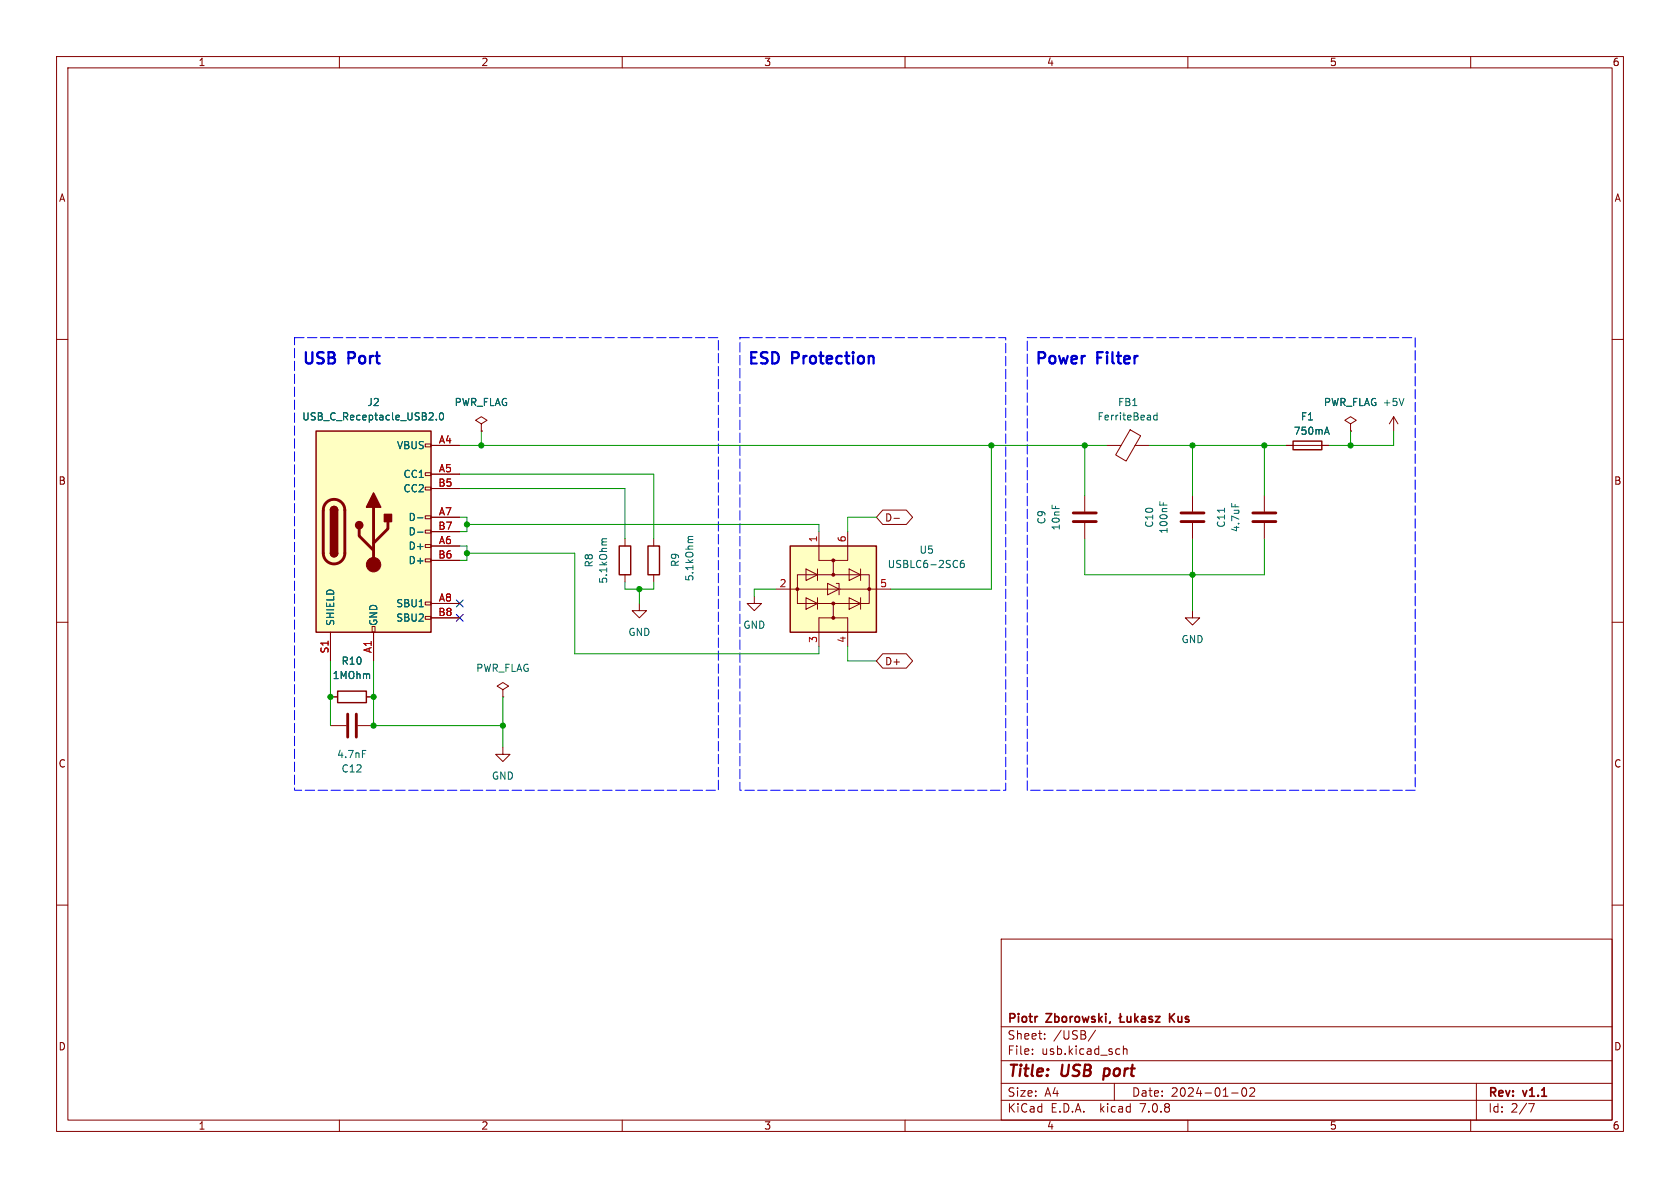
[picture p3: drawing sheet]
<svg xmlns="http://www.w3.org/2000/svg" width="297mm" height="210mm" viewBox="0 0 297 210" stroke-linecap="round" stroke-linejoin="round" font-family="sans-serif">
<g fill="none" stroke="#840000" stroke-width=".18">
<path d="M10 10h277v190h-277zM12 12h273v186h-273zM60 10v2M110 10v2M160 10v2M210 10v2M260 10v2M10 60h2M285 60h2M75.2 78.5h1v.5h-1zM76.2 78.7h5.1M85.1 74.9l1-.6-1-.6-1 .6 1 .6v1.3"/>
<path d="M85.1 76.2h.1M195.6 78.7h2.6M199.8 76l1.9 1-2.6 4.5-1.9-1.1zM200.7 78.7h2.5M227.3 78.7h7.6M238.8 74.9l1-.6-1-.6-1.1 .6 1.1 .6v1.3M238.8 76.2h.1M246.4 73.7l-.8 1.2M246.4 73.7v2.5M246.4 73.7l.7 1.2M75.2 98.8h1v.5h-1zM75.2 96.3h1v.5h-1z"/>
<path d="M75.2 93.7h1v.5h-1zM75.2 91.2h1v.5h-1zM75.2 86.1h1v.5h-1zM75.2 83.6h1v.5h-1zM76.2 83.8h5.1M76.2 96.5h5.1M76.2 91.4h5.1M76.2 86.4h5.1M76.2 99.1h5.1M76.2 94h5.1M110.5 95.3v1.2M115.6 95.3v1.2"/>
<path d="M144.8 94v5.1h2.5M149.9 94v5.1h-2.6v2.5M156.1 90.2h4.1l1.1 1.2-1.1 1.3h-4.1l-1.2-1.3zM158 91.6h1M191.8 87.6v2.8M191.8 92.5v2.8M210.8 87.6v2.8M210.8 92.5v2.8M223.5 87.6v2.8M223.5 92.5v2.8M10 110h2M58.4 111.8v5"/>
<path d="M65.8 110.7h.5v1.1h-.5zM66 111.8v5M75.2 109h1v.5h-1zM75.2 106.4h1v.5h-1zM76.2 106.7h5.1M76.2 109.2h5.1M110.5 101.6v1.3M113 106.7v1.3h1.3l-1.3 1.2-1.2-1.2h1.2M115.6 101.6v1.3M133.3 105.4v1.3h1.3l-1.3 1.3-1.2-1.3h1.2M137.2 104.1h20.3M141 101.6h12.7v5.1h-12.7z"/>
<path d="M142.5 100.6l2 1-2 1zM142.5 105.7l2 1-2 1zM144.5 100.6v2M144.5 105.7v2M146.3 103.1l2 1-2 1.1zM147.3 106.7v2.5h2.6v5.1M147.3 109.2h-2.5v5.1M147.8 103.1h.5v2.1M150.1 100.6l2 1-2 1zM150.1 105.7l2 1-2 1zM152.1 100.6v2M152.1 105.7v2"/>
<path d="M156.1 115.6h4.1l1.1 1.2-1.1 1.3h-4.1l-1.2-1.3zM210.8 108v1.2h1.3l-1.3 1.3-1.3-1.3h1.3M285 110h2M58.4 123.2h1.3M58.4 128.3h2.8M63.2 128.3h2.8M64.8 123.2h1.2M88.9 132.1v1.3h1.3l-1.3 1.2-1.3-1.2h1.3M88.9 121.9l1-.6-1-.6-1 .6 1 .6v1.3M88.9 123.2h.1M10 160h2M285 160h2"/>
<path d="M177 166h108v32h-108zM60 198v2M110 198v2M160 198v2M177 194.5h108M177 191.5h108M177 187.5h108M177 181.5h108M182.5 186.3v.1M182.5 185.5v.1M184.7 183.6v.1M184.7 182.8v.1"/>
<path d="M193.7 182.1l-1.3 2M197 191.5v3M197.8 185.4l.2 .1M198 186.3l-.2 .1M198.6 184.9v1.5M198.6 185.5l.2-.1 .4 .1v.9M210 198v2M217.7 193.2h1.2M219.7 192.4l.2-.1a.81 .81 0 0 1 .6 .6 .81 .81 0 0 1-.3 .8l-.2 .1a.81 .81 0 0 1-.3-1.4zM221 192.4l.5-.1 .2 .1 .1 .3-.9 1.1h.9M260 198v2M261 191.5v6.5"/>
<path d="M270.2 195.1h1l-.6 1.5"/>
</g>
<path d="M195.3 188.9l-.3 2" fill="none" stroke="#840000" stroke-width=".4"/>
<g fill="none" stroke="#840000" stroke-width=".3">
<path d="M198.1 179.2v1.5h.7M198.3 179.7l-.5 .3M199.3 179.7v.9l.4 .1 .2-.2M199.9 179.7v1M200.6 179.2v1.5M201.2 179.7l-.6 .6M201.8 179.8h.6l.1 .9M203.7 179.8l-.4-.1-.2 .2 .1 .2 .5 .2v.3h-.6M204.3 179.7h.8l-.8 1h.8M206.8 179.2v1.5M207 179.8l.6 .9M207.6 179.2l-.8 .8"/>
<path d="M200.8 180.1l.4 .6M202.5 180l-.5 .1a.29 .29 0 0 0-.2 .3 .29 .29 0 0 0 .2 .3l.5-.1"/>
</g>
<path d="M55.9 76.2h20.3v35.6h-20.3zM228.6 78h5.1v1.5h-5.1zM58.4 97.8a.64 .64 0 0 0 .7 .6 .64 .64 0 0 0 .6-.6M58.4 90.2a.64 .64 0 0 1 .7-.7 .64 .64 0 0 1 .6 .7M109.5 96.5h2v5.1h-2zM114.6 96.5h2v5.1h-2zM139.7 96.5h15.2v15.3h-15.2zM59.7 122.2h5.1v2h-5.1z" fill="none" stroke="#840000" stroke-width=".25"/>
<g fill="none" stroke="#006464" stroke-width=".18">
<path d="M77.1 74.1v.1M77.8 73.1l.2-.1a.68 .68 0 0 1 .4 .6 .68 .68 0 0 1-.4 .6l-.2-.1-.1-.3zM204.6 73.5l-.4-.1-.3 .2 .2 .6h.5M204.6 73v1.2M234.3 76.4h.6M234.6 75.5l.4 1.3M248.2 70.4l-.4 1.3M73.8 91.5h1M73.8 94.1h1M107.3 95.2h-.7l-.2 .4M122.5 94.8h-.7l-.1 .4M170.4 99.1h-.4a.85 .85 0 0 0 0 1.2l.4-.1 .1-.4-.3-.3-.3 .1-.1 .2"/>
<path d="M205 88.7v.6M205.7 88.9v.4M216.5 89.8v.8M217.7 89v.6M64.1 132.7h.6"/>
</g>
<path d="M57.7 88.8a1.9 1.9 0 0 1 2.1-.4 1.9 1.9 0 0 1 1.2 1.8v7.6a1.91 1.91 0 0 1-1.9 1.9 1.91 1.91 0 0 1-2-1.9l.1-7.8 .1-.6zM63.5 93.5v1.2l2.5 2.6M66 89.7v10.1M68.6 92.2v1.3l-2.6 2.5M189.7 90.7h4.1M189.7 92.2h4.1M208.8 90.7h4.1M208.8 92.2h4.1M221.5 90.7h4.1M221.5 92.2h4.1M61.5 126.2v4.1M63 126.2v4.1" fill="none" stroke="#840000" stroke-width=".51"/>
<g fill="#ffffc2" stroke="#ffffc2" stroke-width=".18">
<path d="M55.9 76.2h20.3v35.6h-20.3z"/>
<path d="M139.7 96.5h15.2v15.3h-15.2z"/>
</g>
<g fill="#840000" stroke="#840000" stroke-width=".25">
<path d="M58.4 97.8h1.3a.64 .64 0 0 1-.6 .6 .64 .64 0 0 1-.7-.6z"/>
<path d="M58.4 90.2h1.3v7.6h-1.3z"/>
<path d="M58.6 89.7a.64 .64 0 0 1 .7-.1 .64 .64 0 0 1 .4 .6h-1.3z"/>
<path d="M66 87.1l1.3 2.6h-2.5z"/>
<path d="M67.9 90.9h1.3v1.3h-1.3z"/>
<circle cx="63.5" cy="92.8" r=".63"/>
</g>
<g fill="#840000" stroke="#840000" stroke-width=".18">
<circle cx="66" cy="99.8" r="1.27"/>
<circle cx="147.3" cy="99.1" r=".25"/>
<circle cx="147.3" cy="101.6" r=".25"/>
<circle cx="141" cy="104.1" r=".25"/>
<circle cx="153.7" cy="104.1" r=".25"/>
<circle cx="147.3" cy="106.7" r=".25"/>
<circle cx="147.3" cy="109.2" r=".25"/>
</g>
<path d="M52.1 59.7h74.9v80h-74.9v-80M130.8 59.7h47v80h-47v-80M181.6 59.7h68.6v80h-68.6v-80" fill="none" stroke="#00f" stroke-width=".18" stroke-dasharray="1.7 .6"/>
<g fill="none" stroke="#009600" stroke-width=".18">
<path d="M81.3 78.7h114.3M85.1 76.2v2.5M175.3 78.7v25.4h-17.8M191.8 78.7v8.9M203.2 78.7h24.1M210.8 78.7v8.9M223.5 78.7v8.9M238.8 76.2v2.5M246.4 76.2v2.5h-11.5M81.3 91.4h1.2v2.6h-1.2M81.3 96.5h1.2v2.6h-1.2M81.3 86.4h29.2v8.9"/>
<path d="M81.3 83.8h34.3v11.5M82.5 97.8h19.1v17.8h43.2v-1.3M82.5 92.7h62.3v1.3M154.9 91.4h-5v2.6M191.8 95.3v6.3h31.7v-6.3M210.8 95.3v12.7M58.4 116.8v11.5M66 116.8v11.5h22.9M110.5 102.9v1.2h5.1v-1.2M113 104.1v2.6M137.2 104.1h-3.9v1.3M149.9 114.3v2.5h5"/>
<path d="M88.9 123.2v8.9"/>
</g>
<path d="M80.7 106.1l1.2 1.2M80.7 108.6l1.2 1.2M81.9 106.1l-1.2 1.2M81.9 108.6l-1.2 1.2" fill="none" stroke="#000084" stroke-width=".18"/>
<g fill="#009600" stroke="#009600" stroke-width=".18">
<circle cx="66" cy="128.3" r=".46"/>
<circle cx="88.9" cy="128.3" r=".46"/>
<circle cx="58.4" cy="123.2" r=".46"/>
<circle cx="66" cy="123.2" r=".46"/>
<circle cx="191.8" cy="78.7" r=".46"/>
<circle cx="175.3" cy="78.7" r=".46"/>
<circle cx="210.8" cy="78.7" r=".46"/>
<circle cx="223.5" cy="78.7" r=".46"/>
<circle cx="210.8" cy="101.6" r=".46"/>
<circle cx="238.8" cy="78.7" r=".46"/>
<circle cx="82.5" cy="97.8" r=".46"/>
<circle cx="113" cy="104.1" r=".46"/>
<circle cx="82.5" cy="92.7" r=".46"/>
<circle cx="85.1" cy="78.7" r=".46"/>
</g>
<g font-size="2.8" fill="#0000c2">
<text x="53.3" y="64.5">USB</text>
<text x="61.7" y="64.5">Port</text>
<text x="132.1" y="64.5">ESD</text>
<text x="140.1" y="64.5">Protection</text>
<text x="182.9" y="64.5">Power</text>
<text x="194.1" y="64.5">Filter</text>
</g>
<g font-size="2.8" fill="#840000">
<text x="178" y="190.9">Title:</text>
<text x="187.7" y="190.9">USB</text>
<text x="196" y="190.9">port</text>
</g>
<g font-size="2.1" fill="#840000">
<text x="178" y="184">Sheet:</text>
<text x="178" y="181.2">Piotr</text>
<text x="185.1" y="181.2">Zborowski,</text>
<text x="186.2" y="184">/USB/</text>
<text x="208" y="181.2">Kus</text>
<text x="178" y="186.7">File:</text>
<text x="184.1" y="186.7">usb.kicad_sch</text>
<text x="178" y="196.9">KiCad</text>
<text x="178" y="194.1">Size:</text>
<text x="184.7" y="194.1">A4</text>
<text x="185.7" y="196.9">E.D.A.</text>
<text x="194.6" y="196.9">kicad</text>
<text x="200" y="194.1">Date:</text>
<text x="201.8" y="196.9">7.0.8</text>
<text x="207" y="194.1">2024-01-02</text>
<text x="263" y="194.3">Rev:</text>
<text x="263" y="196.9">Id:</text>
<text x="267.1" y="196.9">2/7</text>
<text x="269.4" y="194.3">v1.1</text>
</g>
<g font-size="1.8" fill="#840000">
<text x="35" y="11.9">1</text>
<text x="85" y="11.9">2</text>
<text x="135" y="11.9">3</text>
<text x="185" y="11.9">4</text>
<text x="235" y="11.9">5</text>
<text x="285" y="11.9">6</text>
<text x="10.3" y="35.9">A</text>
<text x="285.3" y="35.9">A</text>
<text x="10.3" y="85.9">B</text>
<text x="285.3" y="85.9">B</text>
<text x="156.4" y="92.4">D-</text>
<text x="156.4" y="117.8">D+</text>
<text x="10.3" y="135.9">C</text>
<text x="285.3" y="135.9">C</text>
<text x="10.3" y="185.9">D</text>
<text x="285.3" y="185.9">D</text>
<text x="35" y="199.9">1</text>
<text x="85" y="199.9">2</text>
<text x="135" y="199.9">3</text>
<text x="185" y="199.9">4</text>
<text x="235" y="199.9">5</text>
<text x="285" y="199.9">6</text>
</g>
<g font-size="1.8" fill="#006464">
<text x="64.8" y="72">J2</text>
<text x="80.3" y="72">PWR_FLAG</text>
<text x="197.6" y="72">FB1</text>
<text x="233.9" y="72">PWR_FLAG +5V</text>
<text x="233.9" y="72">PWR_FLAG</text>
<text x="53.3" y="74.5">USB_C_Receptacle_USB2.0</text>
<text x="193.9" y="74.5">FerriteBead</text>
<text x="228.6" y="77.1">750mA</text>
<text x="229.9" y="74.5">F1</text>
<text x="70.1" y="79.6">VBUS</text>
<text x="71.2" y="84.7">CC1</text>
<text x="71.2" y="87.2">CC2</text>
<text x="72.1" y="92.3">D-</text>
<text x="72.1" y="94.8">D-</text>
<text x="185" y="92.8" transform="rotate(-90 185 92.8)">C9</text>
<text x="187.6" y="93.9" transform="rotate(-90 187.6 93.9)">10nF</text>
<text x="204.1" y="93.4" transform="rotate(-90 204.1 93.4)">C10</text>
<text x="206.6" y="94.5" transform="rotate(-90 206.6 94.5)">100nF</text>
<text x="216.8" y="93.4" transform="rotate(-90 216.8 93.4)">C11</text>
<text x="219.3" y="94.2" transform="rotate(-90 219.3 94.2)">4.7uF</text>
<text x="72.1" y="97.4">D+</text>
<text x="72.1" y="99.9">D+</text>
<text x="105" y="100.4" transform="rotate(-90 105 100.4)">R8</text>
<text x="120.2" y="100.3" transform="rotate(-90 120.2 100.3)">R9</text>
<text x="156.8" y="100.6">USBLC6-2SC6</text>
<text x="162.5" y="98.1">U5</text>
<text x="70" y="107.5">SBU1</text>
<text x="107.5" y="103.3" transform="rotate(-90 107.5 103.3)">5.1kOhm</text>
<text x="122.8" y="102.9" transform="rotate(-90 122.8 102.9)">5.1kOhm</text>
<text x="59.3" y="110.7" transform="rotate(-90 59.3 110.7)">SHIELD</text>
<text x="66.9" y="110.7" transform="rotate(-90 66.9 110.7)">GND</text>
<text x="70" y="110.1">SBU2</text>
<text x="111" y="112.6">GND</text>
<text x="131.3" y="111.4">GND</text>
<text x="208.8" y="113.9">GND</text>
<text x="60.3" y="117.7">R10</text>
<text x="84.1" y="119">PWR_FLAG</text>
<text x="58.7" y="120.2">1MOhm</text>
<text x="59.5" y="134.2">4.7nF</text>
<text x="60.3" y="136.8">C12</text>
<text x="86.9" y="138">GND</text>
</g>
<g font-size="1.8" fill="#a90000">
<text x="77.5" y="78.5">A4</text>
<text x="77.5" y="83.6">A5</text>
<text x="77.4" y="86.1">B5</text>
<text x="77.4" y="93.7">B7</text>
<text x="77.5" y="91.2">A7</text>
<text x="144.5" y="96" transform="rotate(-90 144.5 96)">1</text>
<text x="149.6" y="96" transform="rotate(-90 149.6 96)">6</text>
<text x="77.4" y="98.8">B6</text>
<text x="77.5" y="96.3">A6</text>
<text x="77.5" y="106.4">A8</text>
<text x="137.7" y="103.9">2</text>
<text x="155.5" y="103.9">5</text>
<text x="77.4" y="109">B8</text>
<text x="144.5" y="113.7" transform="rotate(-90 144.5 113.7)">3</text>
<text x="149.6" y="113.7" transform="rotate(-90 149.6 113.7)">4</text>
<text x="58.2" y="115.6" transform="rotate(-90 58.2 115.6)">S1</text>
<text x="65.8" y="115.6" transform="rotate(-90 65.8 115.6)">A1</text>
</g>
</svg>
